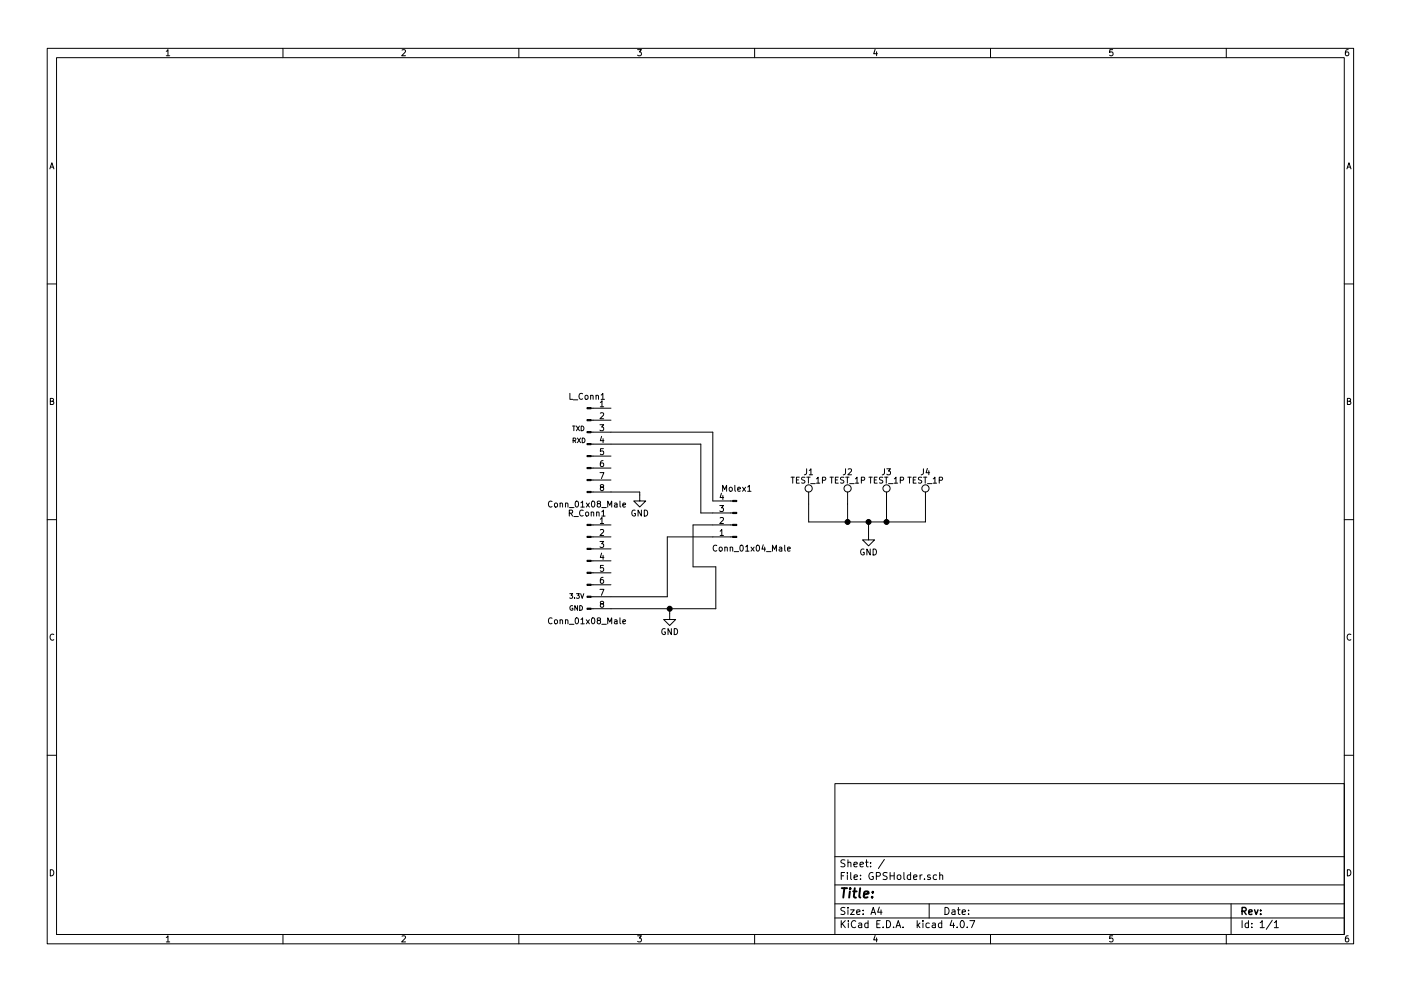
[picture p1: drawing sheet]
EESchema Schematic File Version 2
LIBS:power
LIBS:device
LIBS:switches
LIBS:relays
LIBS:motors
LIBS:transistors
LIBS:conn
LIBS:linear
LIBS:regul
LIBS:74xx
LIBS:cmos4000
LIBS:adc-dac
LIBS:memory
LIBS:xilinx
LIBS:microcontrollers
LIBS:dsp
LIBS:microchip
LIBS:analog_switches
LIBS:motorola
LIBS:texas
LIBS:intel
LIBS:audio
LIBS:interface
LIBS:digital-audio
LIBS:philips
LIBS:display
LIBS:cypress
LIBS:siliconi
LIBS:opto
LIBS:atmel
LIBS:contrib
LIBS:valves
LIBS:GPSHolder-cache
EELAYER 25 0
EELAYER END
$Descr A4 11693 8268
encoding utf-8
Sheet 1 1
Title ""
Date ""
Rev ""
Comp ""
Comment1 ""
Comment2 ""
Comment3 ""
Comment4 ""
$EndDescr
$Comp
L Conn_01x04_Male Molex1
U 1 1
P 6150 4375
F 0 "Molex1" H 6150 4075 50  0000 C CNN
F 1 "Conn_01x04_Male" H 6025 4575 50  0000 C CNN
F 2 "SOAR_Kicad_Library:Molex_Micro-Fit_3.0_43045-0400_2x02_P3.00mm_Horizontal" H 6150 4375 50  0001 C CNN
F 3 "" H 6150 4375 50  0001 C CNN
	1    6150 4375
	-1   0    0    1   
$EndComp
Text Label 4775 3600 0    39   ~ 0
TXD
Text Label 4775 3700 0    39   ~ 0
RXD
$Comp
L TEST_1P J2
U 1 1
P 7075 4200
F 0 "J2" H 7075 4470 50  0000 C CNN
F 1 "TEST_1P" H 7075 4400 50  0000 C CNN
F 2 "Mounting_Holes:MountingHole_3.2mm_M3_Pad" H 7275 4200 50  0001 C CNN
F 3 "" H 7275 4200 50  0001 C CNN
	1    7075 4200
	1    0    0    -1  
$EndComp
$Comp
L TEST_1P J1
U 1 1
P 6750 4200
F 0 "J1" H 6750 4470 50  0000 C CNN
F 1 "TEST_1P" H 6750 4400 50  0000 C CNN
F 2 "Mounting_Holes:MountingHole_3.2mm_M3_Pad" H 6950 4200 50  0001 C CNN
F 3 "" H 6950 4200 50  0001 C CNN
	1    6750 4200
	1    0    0    -1  
$EndComp
$Comp
L TEST_1P J3
U 1 1
P 7400 4200
F 0 "J3" H 7400 4470 50  0000 C CNN
F 1 "TEST_1P" H 7400 4400 50  0000 C CNN
F 2 "Mounting_Holes:MountingHole_3.2mm_M3_Pad" H 7600 4200 50  0001 C CNN
F 3 "" H 7600 4200 50  0001 C CNN
	1    7400 4200
	1    0    0    -1  
$EndComp
$Comp
L TEST_1P J4
U 1 1
P 7725 4200
F 0 "J4" H 7725 4470 50  0000 C CNN
F 1 "TEST_1P" H 7725 4400 50  0000 C CNN
F 2 "Mounting_Holes:MountingHole_3.2mm_M3_Pad" H 7925 4200 50  0001 C CNN
F 3 "" H 7925 4200 50  0001 C CNN
	1    7725 4200
	1    0    0    -1  
$EndComp
$Comp
L GND #PWR01
U 1 1
P 7250 4450
F 0 "#PWR01" H 7250 4200 50  0001 C CNN
F 1 "GND" H 7250 4300 50  0000 C CNN
F 2 "" H 7250 4450 50  0001 C CNN
F 3 "" H 7250 4450 50  0001 C CNN
	1    7250 4450
	1    0    0    -1  
$EndComp
$Comp
L Conn_01x08_Male L_Conn1
U 1 1
P 4900 3700
F 0 "L_Conn1" H 4900 4100 50  0000 C CNN
F 1 "Conn_01x08_Male" H 4900 3200 50  0000 C CNN
F 2 "Pin_Headers:Pin_Header_Angled_1x08_Pitch2.54mm" H 4900 3700 50  0001 C CNN
F 3 "" H 4900 3700 50  0001 C CNN
	1    4900 3700
	1    0    0    -1  
$EndComp
$Comp
L Conn_01x08_Male R_Conn1
U 1 1
P 4900 4675
F 0 "R_Conn1" H 4900 5075 50  0000 C CNN
F 1 "Conn_01x08_Male" H 4900 4175 50  0000 C CNN
F 2 "Pin_Headers:Pin_Header_Angled_1x08_Pitch2.54mm" H 4900 4675 50  0001 C CNN
F 3 "" H 4900 4675 50  0001 C CNN
	1    4900 4675
	1    0    0    -1  
$EndComp
Text Label 4750 5000 0    39   ~ 0
3.3V
Text Label 4750 5100 0    39   ~ 0
GND
Wire Wire Line
	5950 4175 5950 3600
Wire Wire Line
	5950 3600 5100 3600
Wire Wire Line
	5950 4275 5850 4275
Wire Wire Line
	5850 4275 5850 3700
Wire Wire Line
	5850 3700 5100 3700
Wire Wire Line
	6750 4200 6750 4350
Wire Wire Line
	6750 4350 7725 4350
Wire Wire Line
	7725 4350 7725 4200
Wire Wire Line
	7075 4200 7075 4350
Connection ~ 7075 4350
Wire Wire Line
	7400 4200 7400 4350
Connection ~ 7400 4350
Wire Wire Line
	7250 4450 7250 4350
Connection ~ 7250 4350
Wire Wire Line
	5785 4375 5950 4375
Wire Wire Line
	5785 4375 5785 4725
Wire Wire Line
	5785 4725 5975 4725
Wire Wire Line
	5975 4725 5975 5075
Wire Wire Line
	5975 5075 5100 5075
Wire Wire Line
	5100 4975 5570 4975
Wire Wire Line
	5570 4975 5570 4475
Wire Wire Line
	5570 4475 5950 4475
$Comp
L GND #PWR02
U 1 1
P 5590 5115
F 0 "#PWR02" H 5590 4865 50  0001 C CNN
F 1 "GND" H 5590 4965 50  0000 C CNN
F 2 "" H 5590 5115 50  0001 C CNN
F 3 "" H 5590 5115 50  0001 C CNN
	1    5590 5115
	1    0    0    -1  
$EndComp
Wire Wire Line
	5590 5075 5590 5115
Connection ~ 5590 5075
$Comp
L GND #PWR03
U 1 1
P 5340 4125
F 0 "#PWR03" H 5340 3875 50  0001 C CNN
F 1 "GND" H 5340 3975 50  0000 C CNN
F 2 "" H 5340 4125 50  0001 C CNN
F 3 "" H 5340 4125 50  0001 C CNN
	1    5340 4125
	1    0    0    -1  
$EndComp
Wire Wire Line
	5100 4100 5340 4100
Wire Wire Line
	5340 4100 5340 4125
$EndSCHEMATC
